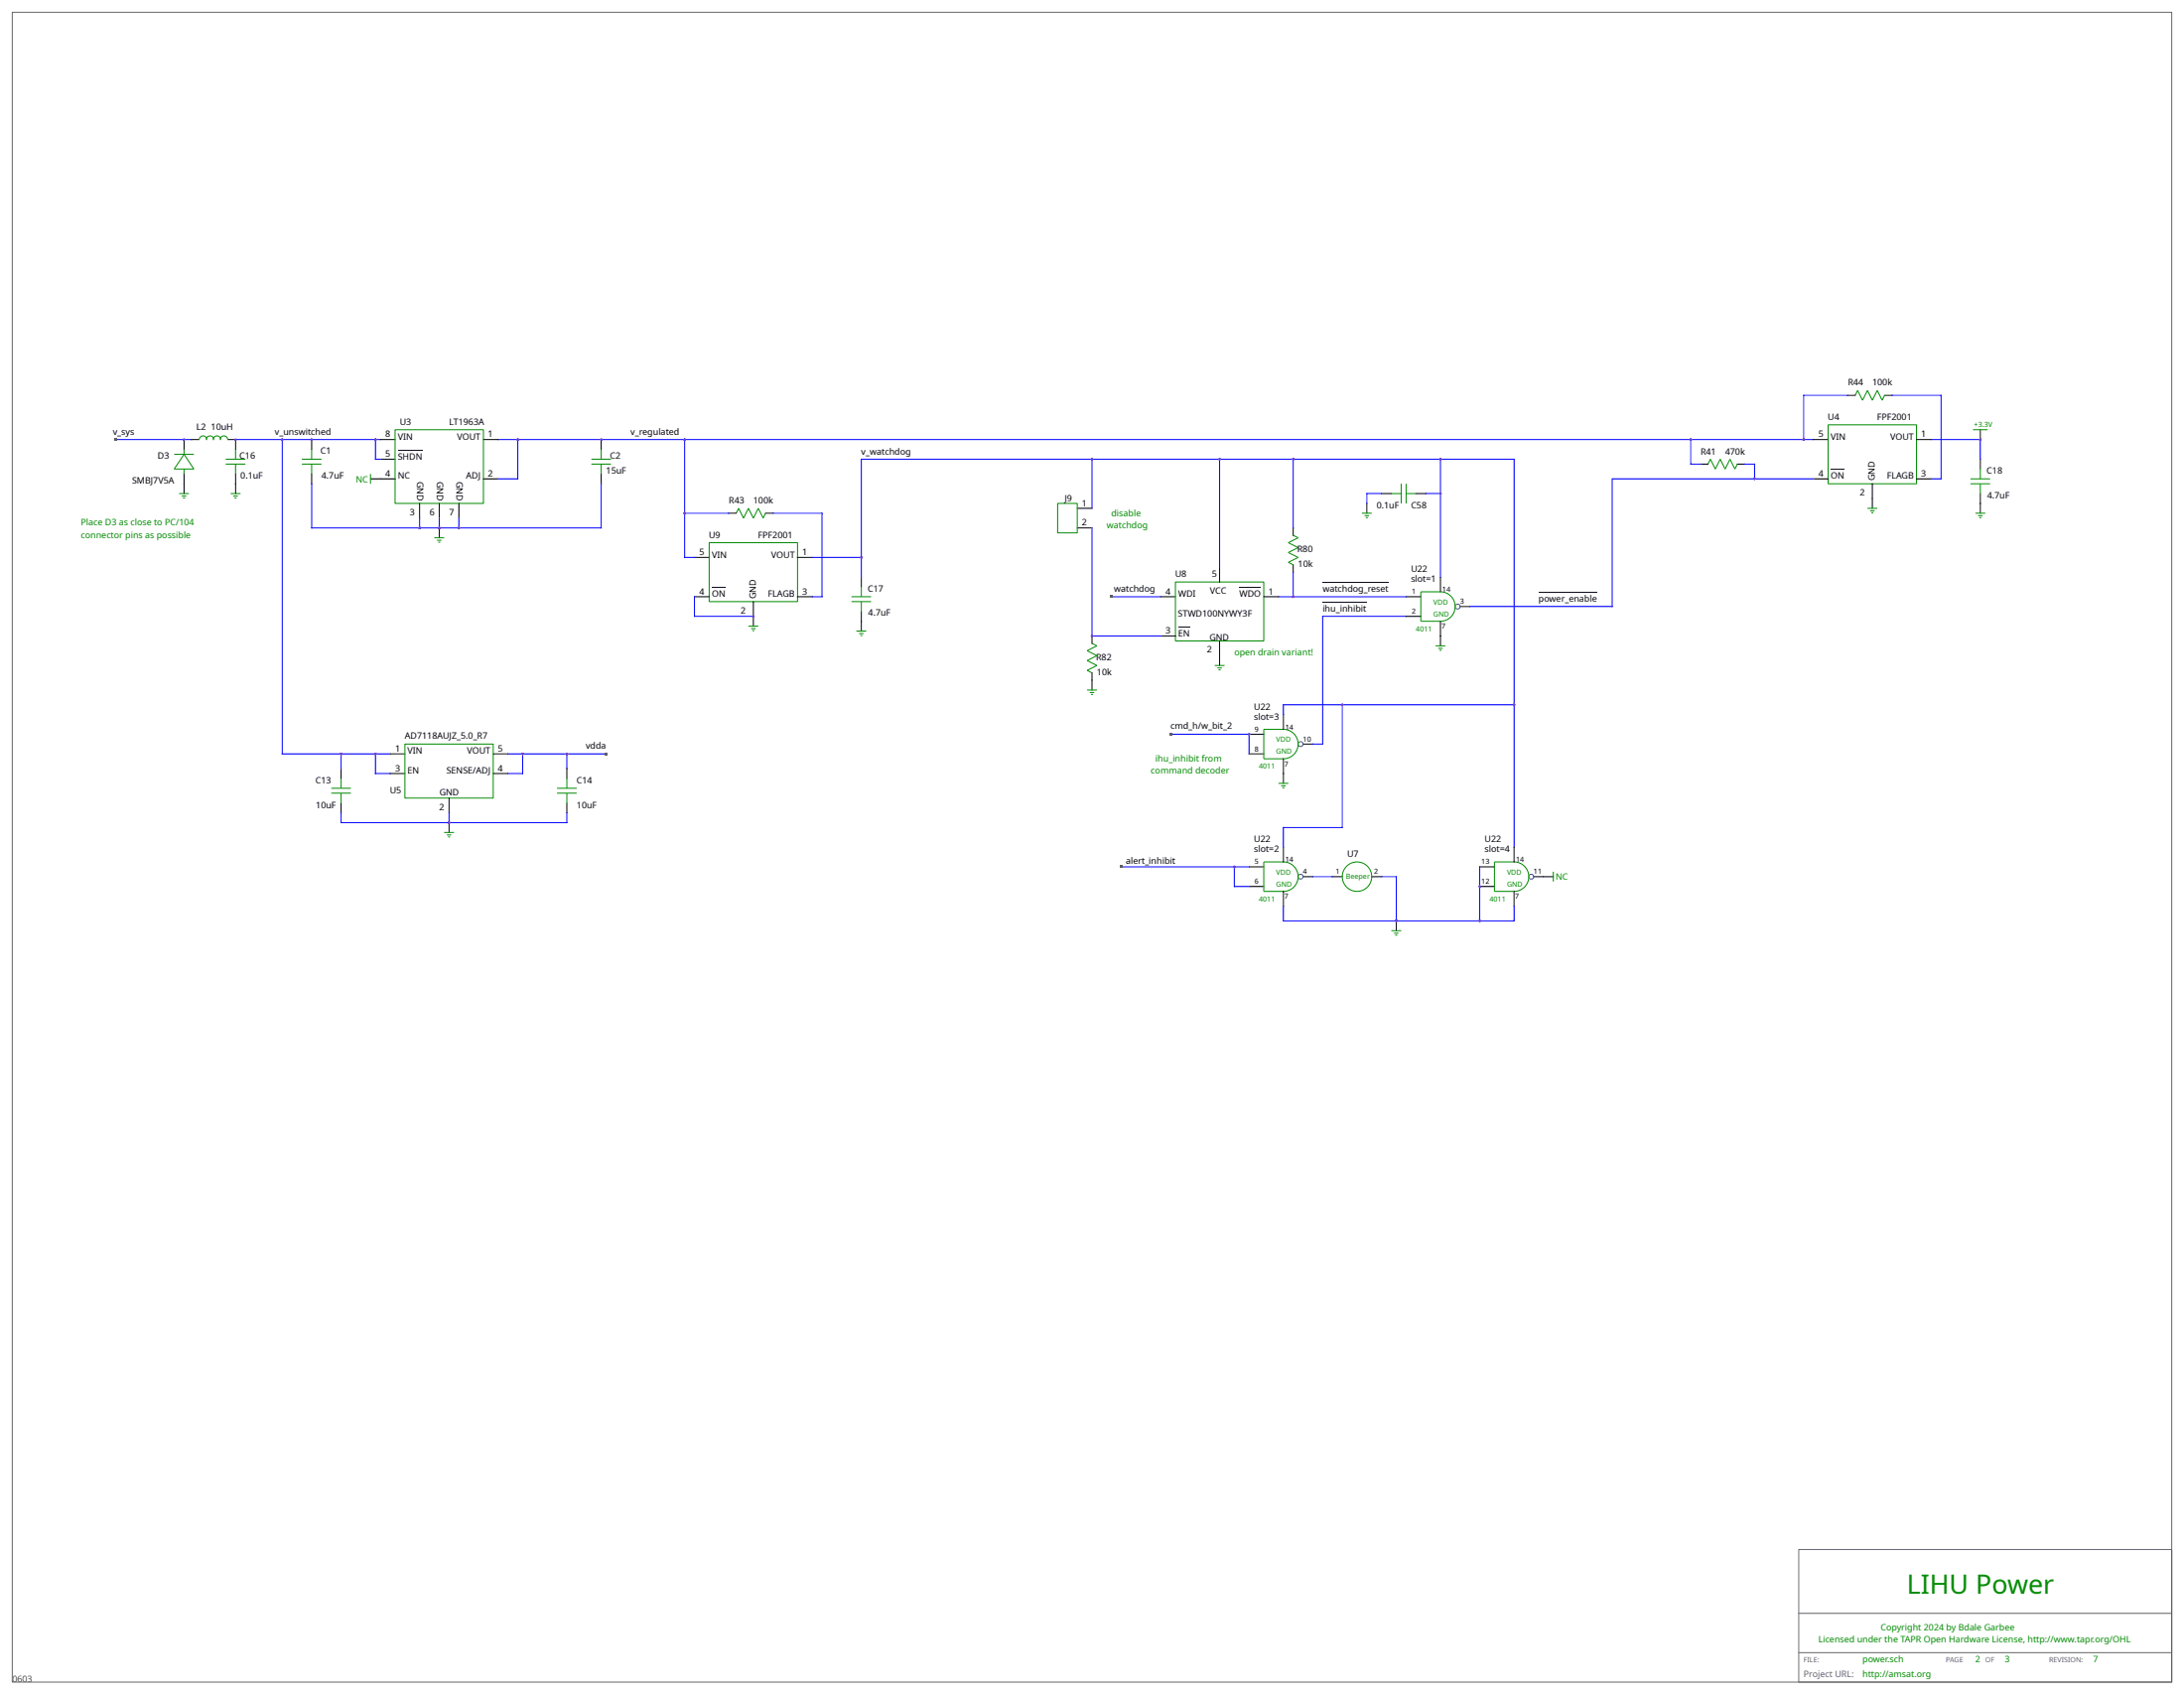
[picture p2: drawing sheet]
<svg xmlns="http://www.w3.org/2000/svg" width="1130mm" height="878mm" viewBox="0 0 1130 878" stroke-linecap="round" stroke-linejoin="round" font-family="sans-serif">
<path d="M6 6h1118v864h-1118zM931 801h193v69h-193zM931 834h193M931 855h193" fill="none" stroke="#666" stroke-width=".51"/>
<g fill="none" stroke="#00f" stroke-width=".51">
<path d="M956 204h-23v23M979 204h26v44h-6M60 227h39M122 227h75M146 227v163h56M194 227v10h3M258 227h681M268 227v21h-10M354 227v61h5M565 237v26M631 237v56M669 237v36"/>
<path d="M745 237v61M875 227v13h5M999 227h26v10M161 250v23h150v-23M715 255h-8v5M738 255h7M903 240h5v8M939 248h-105v66h-73M217 268v5M227 268v5M237 268v5M354 265h23"/>
<path d="M400 265h25v44h-5M565 273v56h36M420 288h26M446 298v-61h338v201M669 296v13M359 309v10h31M575 309h26M662 309h66M728 319h-43v66h-6M606 380h40v10M695 364v64h-31v10M784 364h-120v6"/>
<path d="M177 390v8M194 390v10h8M263 390h51M271 390v10h-8M293 390v8M177 420v5h116v-5M232 420v5M580 448h66M639 448v10h7M679 453h11M715 453h8v23M766 448v28"/>
<path d="M664 469v7h120v-7"/>
</g>
<g fill="none" stroke="#000" stroke-width=".51">
<path d="M956 204h4M975 204h4M95 227v5M99 227h4M118 227h4v5M161 227v5M197 227h7M197 237h7M206 233h13M250 227h8M311 227v5M939 227h7"/>
<path d="M992 227h7M1025 222v5M1025 237v6M95 245v10M122 245v10M161 245v5M192 248h12M250 248h8M311 245v5M715 255h5M733 255h5M880 240h4"/>
<path d="M899 240h4M939 248h7M948 243h7M969 250v13M992 248h7M1025 255v10M217 260v8M227 260v8M227 273v5M237 260v8M377 265h4M396 265h4"/>
<path d="M558 273h7M558 263h7M669 273v4M707 260v5M359 288h8M413 288h7M446 298v6M631 293v8M669 292v4M745 298v8M359 309h8M368 304h8"/>
<path d="M390 311v13M413 309h7M446 316v10M601 309h7M641 304h12M654 309h8M685 311h22M685 301h34M728 309h7M728 319h7M756 314h5M796 306h31"/>
<path d="M565 329v4M601 329h7M610 324h6M631 331v13M745 321v13M565 348v9M646 380h8M664 370v7M177 398v5M202 390h8M255 390h8M293 398v5"/>
<path d="M646 390h8M664 392v13M674 385h5M177 415v5M202 400h8M232 413v7M255 400h8M293 415v5M232 425v6M664 438v8M784 438v8M646 448h8"/>
<path d="M646 458h8M674 453h5M690 453h5M710 453h5M766 448h7M766 458h7M794 453h10M664 461v8M723 476v5M784 461v8"/>
</g>
<g fill="none" stroke="#008b00" stroke-width=".51">
<path d="M946 220h46v30h-46zM960 204l1-2 3 5 2-5 3 5 3-5 2 5 1-3M90 235h10M95 235l5 8h-10zM95 232v3M103 227a2 2 0 0 1 2-2 2 2 0 0 1 2 2 1.8 1.8 0 0 1 2-2 1.8 1.8 0 0 1 1 2 1.8 1.8 0 0 1 2-2 1.8 1.8 0 0 1 2 2 2 2 0 0 1 2-2 2 2 0 0 1 2 2M117 237h10M122 232v5M156 237h10M161 232v5M204 222h46v38h-46zM306 237h10"/>
<path d="M311 232v5M1021 222h8M93 255h5M94 257h2M95 258h1M95 243v2M117 240h10M119 255h5M121 257h2M121 258h1M122 240v5M156 240h10"/>
<path d="M161 240v5M192 245v5M306 240h10M311 240v5M720 255h5M725 250v10M728 255h5M728 250v10M884 240l1-3 3 6 2-6 3 6 2-6 3 6 1-3M1020 248h10M1020 250h10M1025 243v5"/>
<path d="M1025 250v5M225 278h5M226 279h2M381 265l1-2 3 5 2-5 3 5 2-5 3 5 1-3M547 260h11v16h-11zM669 277l3 1-5 3 5 2-5 3 5 2-5 3 2 1M705 265h5M706 267h3M707 268h1M966 263h6M968 264h2M969 265h1"/>
<path d="M1022 265h5M1024 267h2M1024 268h1M227 280h1M367 281h46v30h-46zM441 309h10M441 311h10M446 304v5M446 311v5M608 301h46v30h-46zM735 306h10a8 8 0 0 1 8 8 8 8 0 0 1-8 7h-10zM387 324h5"/>
<path d="M389 325h2M389 326h1M443 326h5M445 328h2M445 329h1M565 333l3 1-5 3 5 2-5 3 5 2-5 3M743 334h5M744 335h3M745 336h1M563 357h5M563 347l2 1M564 358h2"/>
<path d="M565 359h1M629 344h5M630 345h2M631 346h1M654 377h10a8 8 0 0 1 8 8 8 8 0 0 1-8 7h-10zM210 385h45v28h-45zM171 410h11M171 408h11M177 403v5M177 410v5M288 410h10M288 408h10"/>
<path d="M293 403v5M293 410v5M662 405h5M663 406h2M664 407h1M230 431h5M231 432h3M232 433h1M654 446h10a8 8 0 0 1 8 7 8 8 0 0 1-8 8h-10zM773 446h11a8 8 0 0 1 7 7 8 8 0 0 1-7 8h-11zM804 451v5M720 481h5"/>
<path d="M721 483h3M722 484h1"/>
<circle cx="702" cy="453" r="8"/>
</g>
<g fill="none" stroke="#008b8b" stroke-width=".51">
<circle cx="754" cy="314" r="1.3"/>
<circle cx="673" cy="385" r="1.3"/>
<circle cx="673" cy="453" r="1.3"/>
<circle cx="792" cy="453" r="1.3"/>
</g>
<g fill="#a020f0">
<circle cx="227" cy="273" r=".6"/>
<circle cx="217" cy="273" r=".6"/>
<circle cx="237" cy="273" r=".6"/>
<circle cx="311" cy="227" r=".6"/>
<circle cx="933" cy="227" r=".6"/>
<circle cx="354" cy="227" r=".6"/>
<circle cx="875" cy="227" r=".6"/>
<circle cx="268" cy="227" r=".6"/>
<circle cx="161" cy="227" r=".6"/>
<circle cx="194" cy="227" r=".6"/>
<circle cx="146" cy="227" r=".6"/>
<circle cx="122" cy="227" r=".6"/>
<circle cx="95" cy="227" r=".6"/>
</g>
<path d="M59 227h1v1h-1z" fill="#f00"/>
<circle cx="933" cy="227" r=".6" fill="#a020f0"/>
<path d="M575 308h1v1h-1z" fill="#f00"/>
<g fill="#a020f0">
<circle cx="784" cy="364" r=".6"/>
<circle cx="669" cy="309" r=".6"/>
<circle cx="227" cy="273" r=".6"/>
<circle cx="217" cy="273" r=".6"/>
<circle cx="237" cy="273" r=".6"/>
<circle cx="1025" cy="227" r=".6"/>
<circle cx="908" cy="248" r=".6"/>
<circle cx="194" cy="227" r=".6"/>
<circle cx="745" cy="237" r=".6"/>
<circle cx="745" cy="255" r=".6"/>
<circle cx="669" cy="237" r=".6"/>
<circle cx="565" cy="329" r=".6"/>
<circle cx="565" cy="237" r=".6"/>
<circle cx="354" cy="265" r=".6"/>
<circle cx="354" cy="227" r=".6"/>
<circle cx="446" cy="288" r=".6"/>
<circle cx="390" cy="319" r=".6"/>
<circle cx="646" cy="380" r=".6"/>
</g>
<path d="M605 379h2v1h-2z" fill="#f00"/>
<g fill="#a020f0">
<circle cx="784" cy="364" r=".6"/>
<circle cx="695" cy="364" r=".6"/>
<circle cx="745" cy="237" r=".6"/>
<circle cx="669" cy="237" r=".6"/>
<circle cx="565" cy="237" r=".6"/>
<circle cx="631" cy="237" r=".6"/>
<circle cx="908" cy="248" r=".6"/>
<circle cx="875" cy="227" r=".6"/>
<circle cx="268" cy="227" r=".6"/>
<circle cx="745" cy="255" r=".6"/>
<circle cx="95" cy="227" r=".6"/>
<circle cx="232" cy="425" r=".6"/>
<circle cx="177" cy="390" r=".6"/>
<circle cx="194" cy="390" r=".6"/>
<circle cx="146" cy="227" r=".6"/>
<circle cx="293" cy="390" r=".6"/>
<circle cx="271" cy="390" r=".6"/>
</g>
<path d="M313 389h1v2h-1z" fill="#f00"/>
<g fill="#a020f0">
<circle cx="293" cy="390" r=".6"/>
<circle cx="177" cy="390" r=".6"/>
<circle cx="766" cy="458" r=".6"/>
<circle cx="766" cy="476" r=".6"/>
<circle cx="723" cy="476" r=".6"/>
<circle cx="194" cy="390" r=".6"/>
<circle cx="271" cy="390" r=".6"/>
<circle cx="232" cy="425" r=".6"/>
<circle cx="639" cy="448" r=".6"/>
</g>
<path d="M580 448h1v1h-1z" fill="#f00"/>
<g fill="#a020f0">
<circle cx="639" cy="448" r=".6"/>
<circle cx="695" cy="364" r=".6"/>
<circle cx="723" cy="476" r=".6"/>
</g>
<text font-size="13.8" fill="#008b00" x="987" y="824">LIHU Power</text>
<g font-size="4.6">
<text x="956" y="199">R44</text>
<text x="969" y="199">100k</text>
<text x="207" y="220">U3</text>
<text x="232" y="220">LT1963A</text>
<text x="946" y="217">U4</text>
<text x="971" y="217">FPF2001</text>
<text x="58" y="225">v_sys</text>
<text x="102" y="222">L2 10uH</text>
<text x="142" y="225">v_unswitched</text>
<text x="199" y="226">8</text>
<text x="206" y="227">VIN</text>
<text x="237" y="227">VOUT</text>
<text x="253" y="226">1</text>
<text x="326" y="225">v_regulated</text>
<text x="941" y="226">5</text>
<text x="948" y="227">VIN</text>
<text x="978" y="227">VOUT</text>
<text x="994" y="226">1</text>
<text x="82" y="237">D3</text>
<text x="124" y="237">C16</text>
<text x="166" y="235">C1</text>
<text x="199" y="236">5</text>
<text x="206" y="238">SHDN</text>
<text x="316" y="237">C2</text>
<text x="446" y="235">v_watchdog</text>
<text x="880" y="235">R41</text>
<text x="893" y="235">470k</text>
<text x="314" y="245">15uF</text>
<text x="1028" y="245">C18</text>
<text x="68" y="250">SMBJ7V5A</text>
<text x="124" y="248">0.1uF</text>
<text x="166" y="248">4.7uF</text>
<text x="199" y="247">4</text>
<text x="206" y="248">NC</text>
<text x="216" y="249" transform="rotate(90 216 249)">GND</text>
<text x="226" y="249" transform="rotate(90 226 249)">GND</text>
<text x="236" y="249" transform="rotate(90 236 249)">GND</text>
<text x="241" y="248">ADJ</text>
<text x="253" y="247">2</text>
<text x="941" y="247">4</text>
<text x="948" y="248">ON</text>
<text x="970" y="249" transform="rotate(-90 970 249)">GND</text>
<text x="977" y="248">FLAGB</text>
<text x="994" y="247">3</text>
<text x="963" y="256">2</text>
<text x="1028" y="258">4.7uF</text>
<text x="377" y="260">R43</text>
<text x="390" y="260">100k</text>
<text x="551" y="259">J9</text>
<text x="560" y="262">1</text>
<text x="712" y="263">0.1uF</text>
<text x="730" y="263">C58</text>
<text x="212" y="267">3</text>
<text x="222" y="267">6</text>
<text x="232" y="267">7</text>
<text x="560" y="272">2</text>
<text x="367" y="278">U9</text>
<text x="392" y="278">FPF2001</text>
<text x="362" y="287">5</text>
<text x="415" y="287">1</text>
<text x="671" y="286">R80</text>
<text x="368" y="288">VIN</text>
<text x="399" y="288">VOUT</text>
<text x="672" y="293">10k</text>
<text x="608" y="299">U8</text>
<text x="627" y="298">5</text>
<text x="730" y="296">U22</text>
<text x="449" y="306">C17</text>
<text x="730" y="301">slot=1</text>
<text x="362" y="307">4</text>
<text x="368" y="309">ON</text>
<text x="391" y="310" transform="rotate(-90 391 310)">GND</text>
<text x="397" y="309">FLAGB</text>
<text x="415" y="307">3</text>
<text x="577" y="306">watchdog</text>
<text x="603" y="307">4</text>
<text x="610" y="309">WDI</text>
<text x="626" y="307">VCC</text>
<text x="641" y="309">WDO</text>
<text x="656" y="307">1</text>
<text x="685" y="306">watchdog_reset</text>
<text x="796" y="311">power_enable</text>
<text x="383" y="317">2</text>
<text x="685" y="316">ihu_inhibit</text>
<text x="449" y="319">4.7uF</text>
<text x="610" y="319">STWD100NYWY3F</text>
<text x="603" y="328">3</text>
<text x="610" y="329">EN</text>
<text x="626" y="331">GND</text>
<text x="567" y="341">R82</text>
<text x="625" y="338">2</text>
<text x="568" y="349">10k</text>
<text x="649" y="367">U22</text>
<text x="606" y="377">cmd_h/w_bit_2</text>
<text x="649" y="372">slot=3</text>
<text x="210" y="382">AD7118AUJZ_5.0_R7</text>
<text x="205" y="389">1</text>
<text x="258" y="389">5</text>
<text x="303" y="387">vdda</text>
<text x="211" y="390">VIN</text>
<text x="242" y="390">VOUT</text>
<text x="205" y="399">3</text>
<text x="211" y="400">EN</text>
<text x="231" y="400">SENSE/ADJ</text>
<text x="258" y="399">4</text>
<text x="163" y="405">C13</text>
<text x="298" y="405">C14</text>
<text x="202" y="410">U5</text>
<text x="227" y="411">GND</text>
<text x="164" y="418">10uF</text>
<text x="227" y="419">2</text>
<text x="298" y="418">10uF</text>
<text x="649" y="436">U22</text>
<text x="768" y="436">U22</text>
<text x="649" y="441">slot=2</text>
<text x="697" y="443">U7</text>
<text x="768" y="441">slot=4</text>
<text x="583" y="447">alert_inhibit</text>
</g>
<g font-size="4.6" fill="#008b00">
<text x="184" y="249">NC</text>
<text x="575" y="267">disable</text>
<text x="42" y="272">Place D3 as close to PC/104</text>
<text x="573" y="273">watchdog</text>
<text x="42" y="278">connector pins as possible</text>
<text x="639" y="339">open drain variant!</text>
<text x="598" y="394">ihu_inhibit from</text>
<text x="596" y="400">command decoder</text>
<text x="805" y="455">NC</text>
<text x="973" y="843">Copyright 2024 by Bdale Garbee</text>
<text x="941" y="850">Licensed under the TAPR Open Hardware License, http://www.tapr.org/OHL</text>
<text x="964" y="860">power.sch</text>
<text x="1022" y="860">2</text>
<text x="1038" y="860">3</text>
<text x="1083" y="860">7</text>
<text x="964" y="867">http://amsat.org</text>
</g>
<text font-size="4.6" fill="#f00" x="6" y="870">0603</text>
<text font-size="4.6" fill="#666" x="933" y="867">Project URL:</text>
<g font-size="3.7" fill="#008b00">
<text x="1022" y="221">+3.3V</text>
<text x="742" y="313">VDD</text>
<text x="742" y="319">GND</text>
<text x="733" y="326">4011</text>
<text x="661" y="384">VDD</text>
<text x="661" y="390">GND</text>
<text x="652" y="398">4011</text>
<text x="661" y="452">VDD</text>
<text x="697" y="455">Beeper</text>
<text x="780" y="452">VDD</text>
<text x="661" y="458">GND</text>
<text x="780" y="458">GND</text>
<text x="652" y="466">4011</text>
<text x="771" y="466">4011</text>
</g>
<g font-size="3.7">
<text x="731" y="307">1</text>
<text x="746" y="306">14</text>
<text x="731" y="318">2</text>
<text x="756" y="312">3</text>
<text x="746" y="325">7</text>
<text x="665" y="377">14</text>
<text x="649" y="378">9</text>
<text x="674" y="384">10</text>
<text x="649" y="389">8</text>
<text x="665" y="396">7</text>
<text x="649" y="447">5</text>
<text x="665" y="446">14</text>
<text x="767" y="447">13</text>
<text x="785" y="446">14</text>
<text x="674" y="452">4</text>
<text x="691" y="452">1</text>
<text x="711" y="452">2</text>
<text x="794" y="452">11</text>
<text x="649" y="457">6</text>
<text x="767" y="457">12</text>
<text x="665" y="465">7</text>
<text x="784" y="465">7</text>
</g>
<g font-size="3.7" fill="#666">
<text x="933" y="860">FILE:</text>
<text x="1007" y="860">PAGE</text>
<text x="1027" y="860">OF</text>
<text x="1060" y="860">REVISION:</text>
</g>
</svg>
